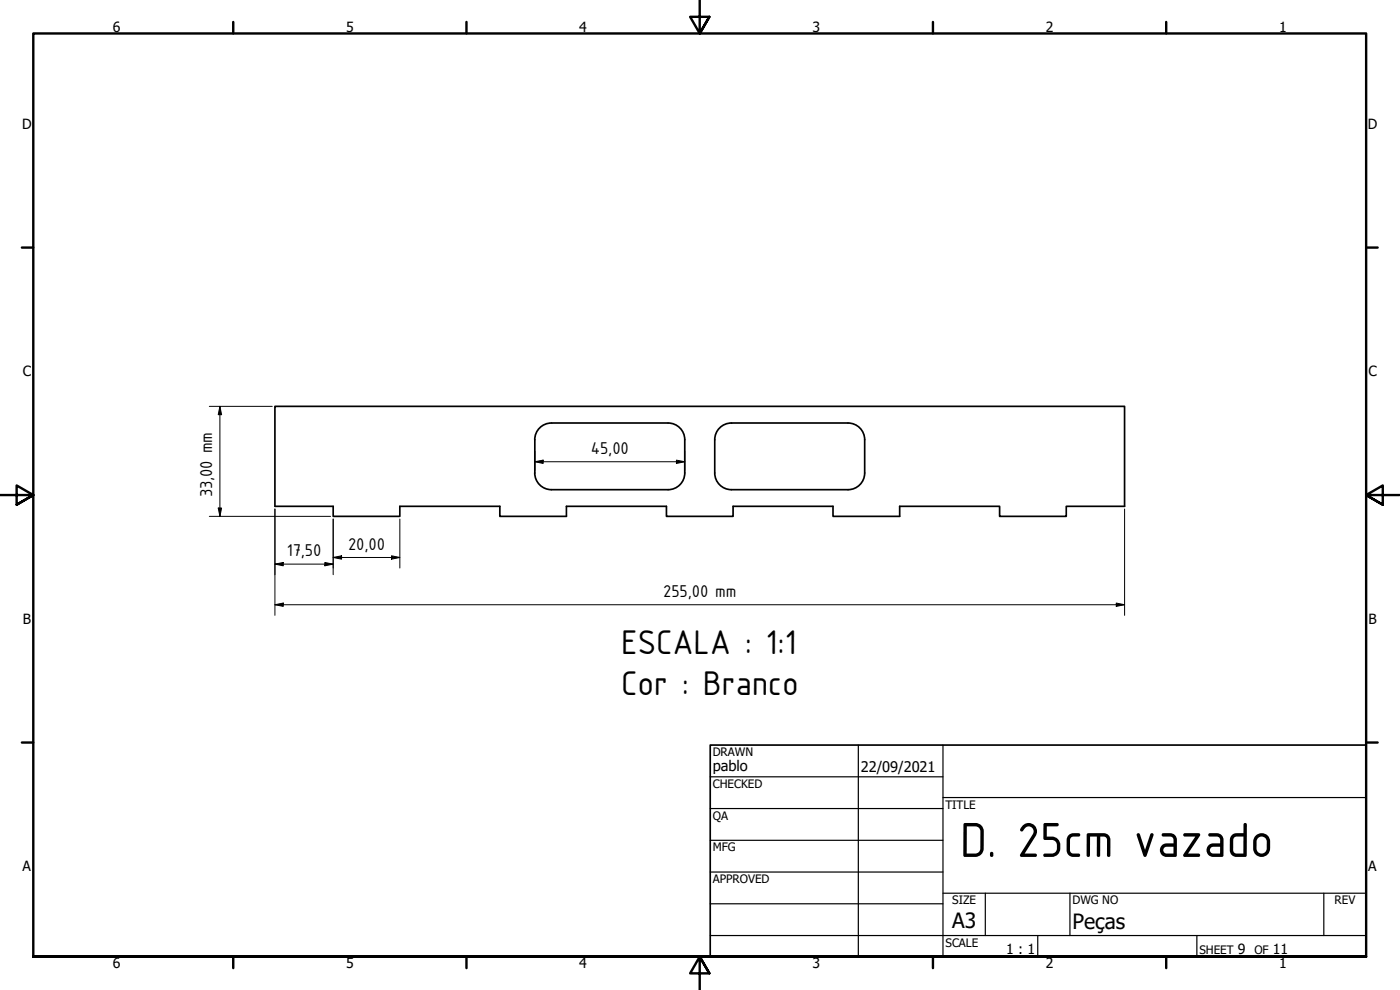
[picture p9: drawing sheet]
<svg xmlns="http://www.w3.org/2000/svg" width="420mm" height="297mm" viewBox="0 0 420 297" stroke-linecap="round" stroke-linejoin="round" font-family="sans-serif">
<!-- layer: Visible (ISO) -->
<path d="M82.5 121.9h255v30h-17.5v3h-20v-3h-30v3h-20v-3h-30v3h-20v-3h-30v3h-20v-3h-30v3h-20v-3h-17.5zM161.7 128.7a5 5 0 0 1 3.8-1.8h35a5 5 0 0 1 5 5v10a5 5 0 0 1-5 5h-35a5 5 0 0 1-5-5v-10a5 5 0 0 1 1.2-3.2zM215.7 128.7a5 5 0 0 1 3.8-1.8h35a5 5 0 0 1 5 5v10a5 5 0 0 1-5 5h-35a5 5 0 0 1-5-5v-10a5 5 0 0 1 1.2-3.2z" fill="none" stroke="#000" stroke-width=".51"/>
<!-- layer: Border (ANSI) -->
<g fill="none" stroke="#000" stroke-width=".72">
<path d="M70 6.6v3.4M140 6.6v3.4M210 0v10l-2.9-5h5.8l-2.9 5 2.9-5M280 6.6v3.4M350 6.6v3.4M6.6 74.3h3.4M410 74.3h3.4M0 148.5h10l-5-2.8v5.7l5-2.9-5 2.9M420 148.5h-10l5-2.8v5.7l-5-2.9 5 2.9M6.6 222.8h3.4M410 222.8h3.4M10 287v-277h400v277h-400h400"/>
<path d="M70 287v3.5M140 287v3.5M212.9 292l-2.9-5 2.9 5h-5.8l2.9-5v10M280 287v3.5M350 287v3.5"/>
</g>
<!-- layer: Title (ANSI) -->
<g fill="none" stroke="#000" stroke-width=".36">
<path d="M213.1 233.1h69.9M257.6 223.5v63.5M283 239.3h127M283 223.5v63.5M213.1 242.6h69.9M213.1 252.1h69.9M213.1 261.6h69.9M213.1 271.2h69.9M283 268h127M295.7 268v12.7M321.1 268v12.7M397.3 268v12.7"/>
<path d="M213.1 280.7h196.9M311.4 280.7v6.3M359.2 280.7v6.3"/>
</g>
<path d="M213.1 223.5h196.9v63.5h-196.9z" fill="none" stroke="#000" stroke-width=".51"/>
<!-- layer: Dimension (ISO) -->
<g fill="none" stroke="#000" stroke-width=".3">
<path d="M62.8 121.9h18.9M66 121.9l.5 2.5h-1zM66 121.9v33M160.5 138.5l2.5-.4v1zM160.5 138.5h45M160.5 135.4v5.7M203 138.1l2.5 .4-2.5 .6zM205.5 135.4v5.7M62.8 154.9h36.4M65.5 152.4h1l-.5 2.5zM82.5 152.7v31.9M100 155.7v16.7"/>
<path d="M120 155.7v14.7M337.5 152.7v31.9M82.5 169.3l2.5-.5v1zM82.5 169.3h17.5M97.5 168.8l2.5 .5-2.5 .5zM100 167.3l2.5-.5v1zM100 167.3h20M117.5 166.8l2.5 .5-2.5 .5zM82.5 181.4l2.5-.5v1zM82.5 181.4h255M335 180.9l2.5 .5-2.5 .5z"/>
</g>
<g fill="#000">
<path d="M66 121.9l.5 2.5h-1z" fill-rule="evenodd"/>
<path d="M160.5 138.5l2.5-.4v1z" fill-rule="evenodd"/>
<path d="M203 138.1l2.5 .4-2.5 .6z" fill-rule="evenodd"/>
<path d="M65.5 152.4h1l-.5 2.5z" fill-rule="evenodd"/>
<path d="M82.5 169.3l2.5-.5v1z" fill-rule="evenodd"/>
<path d="M97.5 168.8l2.5 .5-2.5 .5z" fill-rule="evenodd"/>
<path d="M100 167.3l2.5-.5v1z" fill-rule="evenodd"/>
<path d="M117.5 166.8l2.5 .5-2.5 .5z" fill-rule="evenodd"/>
<path d="M82.5 181.4l2.5-.5v1z" fill-rule="evenodd"/>
<path d="M335 180.9l2.5 .5-2.5 .5z" fill-rule="evenodd"/>
</g>
<text font-size="15.8" x="288.1" y="257.1">D. 25cm vazado</text>
<g font-size="11.1">
<text x="186.4" y="196.2">ESCALA : 1:1</text>
<text x="186.4" y="208.6">Cor : Branco</text>
</g>
<g font-size="6.3">
<text x="285.8" y="278.5">A3</text>
<text x="321.9" y="278.6">Peças</text>
</g>
<g font-size="5.5">
<text x="177.3" y="136.3">45,00</text>
<text x="63.7" y="149.1" transform="rotate(-90 63.7 149.1)">33,00 mm</text>
<text x="86.1" y="167">17,50</text>
<text x="104.5" y="165">20,00</text>
<text x="199.1" y="179.1">255,00 mm</text>
</g>
<g font-size="4.4">
<text x="213.9" y="231.4">pablo</text>
<text x="258.4" y="231.6">22/09/2021</text>
</g>
<g font-size="4.2">
<text x="33.9" y="9.6">6</text>
<text x="103.9" y="9.6">5</text>
<text x="173.9" y="9.6">4</text>
<text x="243.9" y="9.6">3</text>
<text x="313.9" y="9.6">2</text>
<text x="383.9" y="9.6">1</text>
<text x="6.6" y="38.7">D</text>
<text x="410.5" y="38.7">D</text>
<text x="6.8" y="112.9">C</text>
<text x="410.7" y="112.9">C</text>
<text x="6.8" y="187.2">B</text>
<text x="410.7" y="187.2">B</text>
<text x="6.8" y="261.4">A</text>
<text x="410.7" y="261.4">A</text>
<text x="302" y="286.3">1 : 1</text>
<text x="371.5" y="286.2">9</text>
<text x="382" y="286.2">11</text>
<text x="33.9" y="290.5">6</text>
<text x="103.9" y="290.5">5</text>
<text x="173.9" y="290.5">4</text>
<text x="243.9" y="290.5">3</text>
<text x="313.9" y="290.5">2</text>
<text x="383.9" y="290.5">1</text>
</g>
<g font-size="3.5">
<text x="213.9" y="226.9">DRAWN</text>
<text x="213.9" y="236.4">CHECKED</text>
<text x="213.9" y="245.9">QA</text>
<text x="283.8" y="242.6">TITLE</text>
<text x="213.9" y="255.5">MFG</text>
<text x="213.9" y="265">APPROVED</text>
<text x="285.8" y="271.3">SIZE</text>
<text x="321.9" y="271.3">DWG NO</text>
<text x="400.5" y="271.3">REV</text>
<text x="283.8" y="284">SCALE</text>
<text x="360" y="286.2">SHEET</text>
<text x="376.4" y="286.2">OF</text>
</g>
</svg>
